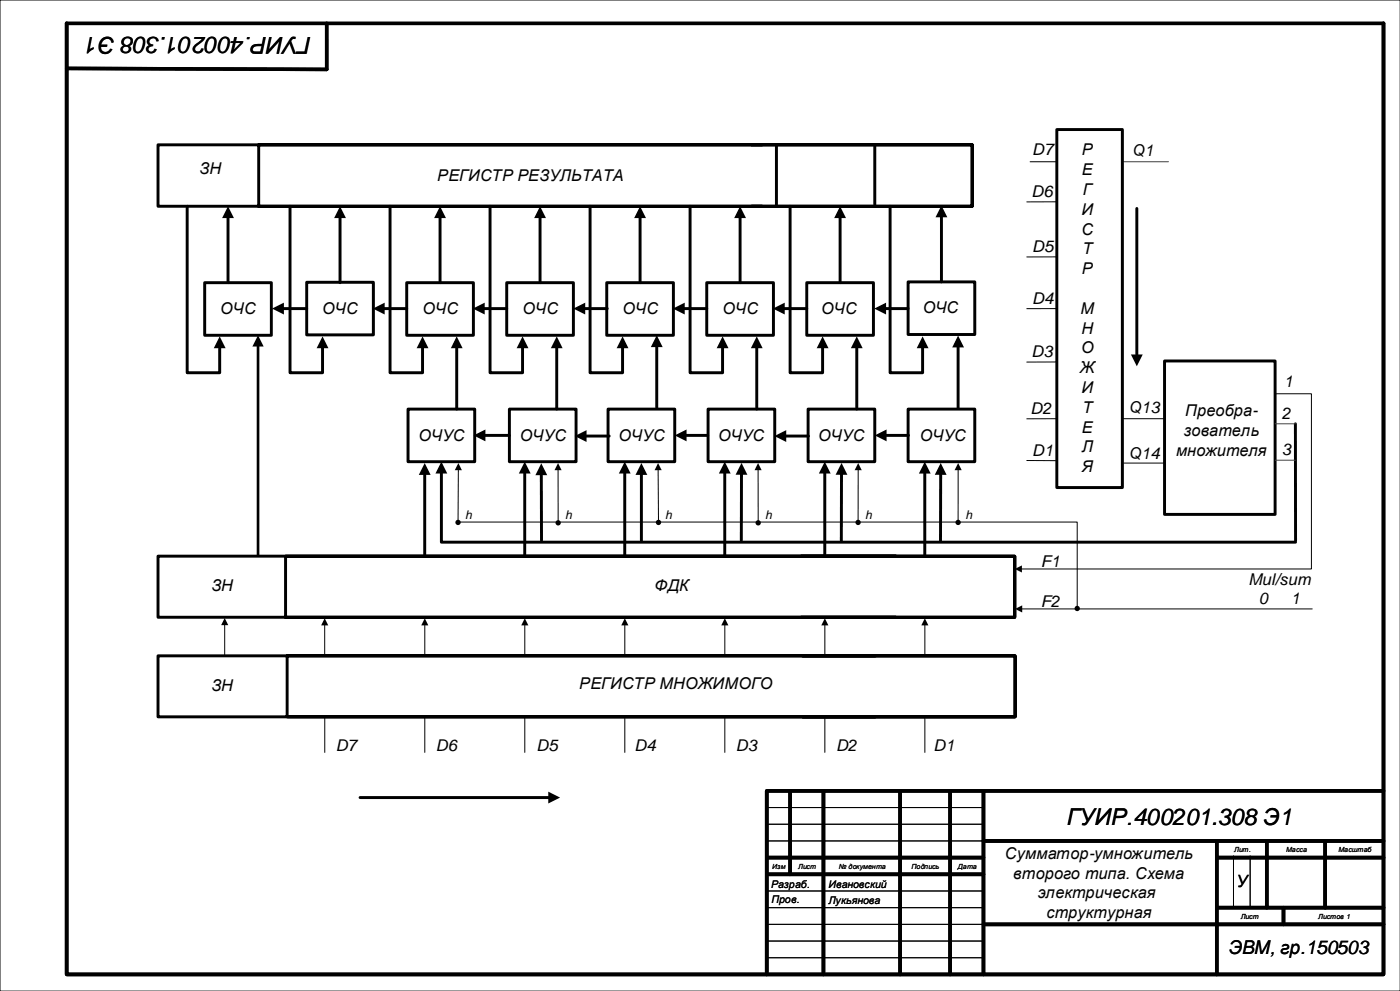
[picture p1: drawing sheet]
<svg xmlns="http://www.w3.org/2000/svg" width="420mm" height="297mm" viewBox="0 0 420 297" stroke-linecap="round" stroke-linejoin="round" font-family="sans-serif">
<g fill="none" stroke="#000" stroke-width=".3">
<path d="M420 0h-420v297h420M309 48.5h10.4M318.1 77h-10.1M318.1 92.5h-10.1M230 242h65M230 247h65M230 252h65M370 256.5v15.5M375 256.5v15.5M230 267h65M230 272h65M230 277h65.1"/>
<path d="M230 282h65M230 287h65"/>
</g>
<g fill="none" stroke="#000" stroke-width="1.1">
<path d="M20 7h395v285h-395zM98 7v13.8l-78-.3M237 237v25M247 237v55M270 237v55M285 237v55M295 237v55M415 237h-185v55M230 257h65M295 252h120M365 252v40M365 257h50"/>
<path d="M380 252v20M397.5 252v20M230 262h65M295 277h120M365 272h50M385 272v5"/>
</g>
<path d="M47.4 43.4h181.2h-151v18.4h151h-181.2z" fill-rule="evenodd" fill="#fff"/>
<path d="M47.4 43.4h181.2h-151v18.4h151h-181.2z" fill="none" stroke="#000" stroke-width=".88"/>
<path d="M225.4 43.4h66.2v18.4h-66.2h66.2v-18.4z" fill-rule="evenodd" fill="#fff"/>
<path d="M225.4 43.4h66.2v18.4h-66.2h66.2v-18.4z" fill="none" stroke="#000" stroke-width=".88"/>
<path d="M240.8 196.5h63.7v18.3h-63.7h63.7v-18.3z" fill-rule="evenodd" fill="#fff"/>
<path d="M240.8 196.5h63.7v18.3h-63.7h63.7v-18.3z" fill="none" stroke="#000" stroke-width=".88"/>
<path d="M47.4 166.7h221.3h-183v18.3h183h-221.3z" fill-rule="evenodd" fill="#fff"/>
<path d="M47.4 166.7h221.3h-183v18.3h183h-221.3z" fill="none" stroke="#000" stroke-width=".88"/>
<path d="M240.3 166.7h64.1v18.3h-64.1h64.1v-18.3z" fill-rule="evenodd" fill="#fff"/>
<path d="M240.3 166.7h64.1v18.3h-64.1h64.1v-18.3z" fill="none" stroke="#000" stroke-width=".88"/>
<path d="M349.3 108.2h33.2v45.9h-33.2z" fill-rule="evenodd" fill="#fff"/>
<path d="M349.3 108.2h33.2v45.9h-33.2z" fill="none" stroke="#000" stroke-width=".88"/>
<path d="M382.5 118h10.9v52.5h-87.1M328.5 125.5h20.8M328.5 138.8h20.8M306.4 182.5h87.2" fill="none" stroke="#000" stroke-width=".3"/>
<path d="M304.4 170.5l2.1-1.1v2.2zM304.5 182.5l2.1-1.1v2.1z" fill="#000"/>
<path d="M47.4 196.5h215.2h-176.5v18.3h176.5h-215.2z" fill-rule="evenodd" fill="#fff"/>
<path d="M341 62.5v44.2M388.6 127v35M127.4 141.9v24.5M132.4 141.5v21h256.2M162.4 142v20M192.4 141.9v20.1M222.4 141.8v20.2M47.4 196.5h215.2h-176.5v18.3h176.5h-215.2z" fill="none" stroke="#000" stroke-width=".88"/>
<g fill="#000">
<path d="M77.4 100.5l1.7 3.3h-3.4zM339.2 106.2h3.6l-1.8 3.6zM127.4 138.8l1.8 3.5h-3.6zM132.4 138.4l1.8 3.5h-3.6zM137.5 138.8l1 2.1h-2.1zM162.4 138.8l1.7 3.6h-3.5zM167.4 138.8l1.1 2.1h-2.2zM192.4 138.8l1.8 3.5h-3.6zM197.4 138.8l1.1 2.1h-2.2zM222.4 138.7l1.8 3.6h-3.6zM227.4 138.8l1.1 2.1h-2.2zM287.4 138.8l1.1 2.1h-2.2z"/>
<path d="M97.4 185.3l1.1 2.1h-2.2zM127.4 185.3l1.1 2.1h-2.1zM157.4 185.3l1.1 2.1h-2.1zM187.4 185.3l1.1 2.1h-2.1zM247.4 185.3l1.1 2.1h-2.1zM277.4 185.3l1.1 2.1h-2.1z"/>
<circle cx="137.4" cy="156.6" r=".8"/>
<circle cx="167.4" cy="156.7" r=".8"/>
<circle cx="197.5" cy="156.6" r=".8"/>
<circle cx="227.4" cy="156.7" r=".8"/>
<circle cx="287.4" cy="156.6" r=".8"/>
<circle cx="323.1" cy="182.3" r=".8"/>
</g>
<path d="M336.7 48.5h13.8" fill="none" stroke="#404040" stroke-width=".3"/>
<path d="M77.4 103.4v63" fill="none" stroke="#000" stroke-width=".79"/>
<g fill="none" stroke="#000" stroke-width=".3">
<path d="M137.4 156.4h185.7v25.9M137.5 140.6l-.1 16M167.4 140.6v16.1M197.4 140.6l.1 16M227.4 140.6v16.1M287.4 140.6v16M97.4 187.1v9.4M127.4 187.1v9.4M157.4 187.1v9.4M187.4 187.1v9.4M247.4 187.1v9.4M277.4 187.1v9.4"/>
<path d="M97.4 214.8v10.7M157.4 214.8v10.7M187.4 214.8v10.7M217.4 214.8v10.7M247.4 214.8v10.7M277.4 214.8v10.7"/>
</g>
<path d="M92 84.6h20v15.8h-20z" fill-rule="evenodd" fill="#fff"/>
<path d="M92 84.6h20v15.8h-20zM252.4 141.8v20.2" fill="none" stroke="#000" stroke-width=".88"/>
<path d="M257.4 140.6v16M67.4 187.1v9.4M217.4 187.1v9.4M127.4 214.8v10.7" fill="none" stroke="#000" stroke-width=".3"/>
<g fill="#000">
<path d="M252.4 138.7l1.8 3.6h-3.6zM257.4 138.8l1.1 2.1h-2.1zM67.4 185.2l1.1 2.1h-2.2zM217.4 185.3l1.1 2.1h-2.1z"/>
<circle cx="257.4" cy="156.6" r=".8"/>
</g>
<path d="M122.4 122.6h20v15.8h-20z" fill-rule="evenodd" fill="#fff"/>
<path d="M122.4 122.6h20v15.8h-20z" fill="none" stroke="#000" stroke-width=".88"/>
<path d="M152.8 122.6h20v15.8h-20z" fill-rule="evenodd" fill="#fff"/>
<path d="M152.8 122.6h20v15.8h-20z" fill="none" stroke="#000" stroke-width=".88"/>
<path d="M182.4 122.6h20v15.8h-20z" fill-rule="evenodd" fill="#fff"/>
<path d="M182.4 122.6h20v15.8h-20z" fill="none" stroke="#000" stroke-width=".88"/>
<path d="M212.4 122.6h20v15.8h-20z" fill-rule="evenodd" fill="#fff"/>
<path d="M212.4 122.6h20v15.8h-20z" fill="none" stroke="#000" stroke-width=".88"/>
<path d="M242.4 122.6h20v15.8h-20z" fill-rule="evenodd" fill="#fff"/>
<path d="M242.4 122.6h20v15.8h-20z" fill="none" stroke="#000" stroke-width=".88"/>
<path d="M272.4 122.6h20v15.8h-20z" fill-rule="evenodd" fill="#fff"/>
<path d="M272.4 122.6h20v15.8h-20z" fill="none" stroke="#000" stroke-width=".88"/>
<path d="M122 84.7h20v15.8h-20z" fill-rule="evenodd" fill="#fff"/>
<path d="M122 84.7h20v15.8h-20z" fill="none" stroke="#000" stroke-width=".88"/>
<path d="M152 84.7h20v15.8h-20z" fill-rule="evenodd" fill="#fff"/>
<path d="M152 84.7h20v15.8h-20z" fill="none" stroke="#000" stroke-width=".88"/>
<path d="M182 84.7h20v15.8h-20z" fill-rule="evenodd" fill="#fff"/>
<path d="M182 84.7h20v15.8h-20z" fill="none" stroke="#000" stroke-width=".88"/>
<path d="M212 84.7h20v15.8h-20z" fill-rule="evenodd" fill="#fff"/>
<path d="M212 84.7h20v15.8h-20z" fill="none" stroke="#000" stroke-width=".88"/>
<path d="M242 84.7h20v15.8h-20z" fill-rule="evenodd" fill="#fff"/>
<path d="M242 84.7h20v15.8h-20z" fill="none" stroke="#000" stroke-width=".88"/>
<path d="M61.4 84.7h20v15.8h-20z" fill-rule="evenodd" fill="#fff"/>
<g fill="none" stroke="#000" stroke-width=".88">
<path d="M68.4 64.9v19.8M102 64.9v19.8M132 64.9v19.8M162 64.9v19.8M192 64.9v19.8M222 64.9v19.8M252 64.9v19.8M61.4 84.7h20v15.8h-20zM137 103.9v18.7M167 103.9v18.7M197 103.6v18.7M227 103.9v18.7"/>
<path d="M257 103.9v18.7"/>
</g>
<path d="M68.4 61.8l1.8 3.6h-3.6zM102 61.8l1.8 3.6h-3.6zM132 61.8l1.8 3.6h-3.6zM162 61.8l1.8 3.6h-3.6zM192 61.8l1.8 3.6h-3.6zM222 61.8l1.8 3.6h-3.6zM252 61.8l1.8 3.6h-3.6zM137 100.8l1.8 3.5h-3.6zM167 100.8l1.8 3.5h-3.6zM197 100.5l1.8 3.5h-3.6zM227 100.8l1.8 3.5h-3.6zM257 100.8l1.8 3.5h-3.6z" fill="#000"/>
<path d="M317 38.8h19.7v107.3h-19.7z" fill-rule="evenodd" fill="#fff"/>
<path d="M317 38.8h19.7v107.3h-19.7zM232.9 43.4v18.4M262.4 43.4v18.4M282.2 141.8l-.1 20.2M108 239h56.9" fill="none" stroke="#000" stroke-width=".88"/>
<path d="M282.2 138.7l1.7 3.6h-3.5zM164.5 237.2l3.5 1.8-3.5 1.8z" fill="#000"/>
<path d="M317 60.5h-9M317 108.5h-9M308 138h9M317 125.5h-9" fill="none" stroke="#000" stroke-width=".3"/>
<path d="M272.4 84.5h20v15.7h-20z" fill-rule="evenodd" fill="#fff"/>
<g fill="none" stroke="#000" stroke-width=".88">
<path d="M56.1 61.8v49.9h9.8v-7.8M87 61.8v49.9h9.7v-7.8M117 61.8v49.9h9.7v-7.8M147 61.8v49.9h9.7v-7.8M177 61.8v49.9h9.7v-7.8M207 61.8v49.9h9.7v-7.8M237 61.8v49.9h9.7v-7.8M267 61.8v49.9h9.7v-7.8M282.4 64.7v19.8M84.7 92.5h7.3M114.9 92.5h7.1M144.9 92.5h7.1"/>
<path d="M175.1 92.5h7M204.9 92.5h7.1M234.9 92.5h7.1M265.3 92.5h7.1M272.4 84.5h20v15.7h-20zM287.4 103.7v18.7M145.2 130.5h7.6M175.5 130.7h7.2M205.5 130.5h6.8M235.4 130.7h7.1M265.5 130.5h7M157.4 141.5v25.2"/>
<path d="M187.4 141.5v25.2M217.4 141.5v25.2M247.4 141.5v25.2M277.4 141.5v25.2"/>
</g>
<g fill="#000">
<path d="M282.4 61.6l1.8 3.5h-3.6zM81.6 92.5l3.6-1.8v3.5zM111.8 92.5l3.6-1.8v3.5zM141.8 92.5l3.6-1.8v3.5zM172 92.5l3.5-1.8v3.5zM201.8 92.5l3.6-1.8v3.5zM231.8 92.5l3.6-1.8v3.5zM262.2 92.5l3.6-1.8v3.5zM65.9 100.8l1.8 3.5h-3.6zM96.7 100.8l1.8 3.5h-3.5zM126.7 100.8l1.8 3.5h-3.5zM156.7 100.8l1.8 3.5h-3.5z"/>
<path d="M186.7 100.8l1.8 3.5h-3.5zM216.7 100.8l1.8 3.5h-3.5zM246.7 100.8l1.8 3.5h-3.5zM276.7 100.8l1.8 3.5h-3.5zM287.4 100.6l1.8 3.5h-3.6zM142.1 130.5l3.5-1.8v3.5zM172.4 130.7l3.5-1.8v3.5zM202.4 130.5l3.5-1.8v3.5zM232.3 130.7l3.5-1.8v3.5zM262.4 130.5l3.5-1.8v3.5zM157.4 138.4l1.8 3.5h-3.6zM187.4 138.4l1.8 3.5h-3.6z"/>
<path d="M217.4 138.4l1.8 3.5h-3.6zM247.4 138.4l1.8 3.5h-3.6zM277.4 138.4l1.8 3.5h-3.6z"/>
</g>
<path d="M382.5 127h6.1M382.5 137.9h6.1" fill="none" stroke="#404040" stroke-width=".3"/>
<g font-size="7">
<text x="93.3" y="11" transform="rotate(-180 93.3 11)">ГУИР.400201.308 Э1</text>
<text x="320" y="247.2">ГУИР.400201.308 Э1</text>
</g>
<text font-size="5.7" x="368.6" y="285.9">ЭВМ, гр.150503</text>
<text font-size="5.1" x="370.9" y="265.8">У</text>
<g font-size="4.9">
<text x="309.6" y="46.5">D7</text>
<text x="324.5" y="46.6">Р</text>
<text x="339.5" y="46.9">Q1</text>
<text x="59.9" y="52">ЗН</text>
<text x="324.5" y="52.5">Е</text>
<text x="131.2" y="54.2">РЕГИСТР РЕЗУЛЬТАТА</text>
<text x="309.4" y="59">D6</text>
<text x="324.8" y="58.4">Г</text>
<text x="324.4" y="64.4">И</text>
<text x="324.4" y="70.3">С</text>
<text x="309.6" y="75.5">D5</text>
<text x="324.7" y="76.2">Т</text>
<text x="324.5" y="82.2">Р</text>
<text x="66.1" y="94.1">ОЧС</text>
<text x="96.7" y="94.1">ОЧС</text>
<text x="126.7" y="94.1">ОЧС</text>
<text x="156.7" y="94.1">ОЧС</text>
<text x="186.7" y="94.1">ОЧС</text>
<text x="216.7" y="94.1">ОЧС</text>
<text x="246.4" y="94.1">ОЧС</text>
<text x="276.8" y="93.9">ОЧС</text>
<text x="309.6" y="91">D4</text>
<text x="324.1" y="94">М</text>
<text x="324.4" y="100">Н</text>
<text x="309.4" y="107">D3</text>
<text x="324.3" y="105.9">О</text>
<text x="323.9" y="111.8">Ж</text>
<text x="324.4" y="117.8">И</text>
<text x="385.1" y="115.9">1</text>
<text x="309.1" y="124">D2</text>
<text x="324.7" y="123.7">Т</text>
<text x="338.5" y="123.9">Q13</text>
<text x="355.5" y="124.7">Преобра-</text>
<text x="384.5" y="125.6">2</text>
<text x="324.5" y="129.6">Е</text>
<text x="355.1" y="130.6">зователь</text>
<text x="125.5" y="132.1">ОЧУС</text>
<text x="155.9" y="132.1">ОЧУС</text>
<text x="185.5" y="132.1">ОЧУС</text>
<text x="215.4" y="132.1">ОЧУС</text>
<text x="245.5" y="132.1">ОЧУС</text>
<text x="275.9" y="132.1">ОЧУС</text>
<text x="309.6" y="136.6">D1</text>
<text x="324.5" y="135.5">Л</text>
<text x="338.5" y="137.6">Q14</text>
<text x="352.8" y="136.6">множителя</text>
<text x="384.5" y="136.2">3</text>
<text x="324.5" y="141.5">Я</text>
<text x="312.2" y="170">F1</text>
<text x="63.4" y="177.1">ЗН</text>
<text x="196.4" y="177.1">ФДК</text>
<text x="374.5" y="175.2">Mul/sum</text>
<text x="312.2" y="182">F2</text>
<text x="377.6" y="181.1">0</text>
<text x="387.2" y="181.1">1</text>
<text x="63.4" y="207.1">ЗН</text>
<text x="173.8" y="206.4">РЕГИСТР МНОЖИМОГО</text>
<text x="100.7" y="225.1">D7</text>
<text x="130.7" y="225.1">D6</text>
<text x="160.9" y="225.1">D5</text>
<text x="190.4" y="225.1">D4</text>
<text x="220.8" y="225.1">D3</text>
<text x="250.8" y="225.1">D2</text>
<text x="280" y="225.1">D1</text>
<text x="301.4" y="257.4">Сумматор-умножитель</text>
<text x="303.9" y="263.3">второго типа. Схема</text>
<text x="311.3" y="269.2">электрическая</text>
<text x="313.9" y="275.2">структурная</text>
</g>
<g font-size="3.6">
<text x="139.5" y="155.6">h</text>
<text x="169.5" y="155.7">h</text>
<text x="199.5" y="155.7">h</text>
<text x="229.5" y="155.6">h</text>
<text x="259.5" y="155.6">h</text>
<text x="289.6" y="155.7">h</text>
</g>
<g font-size="3.2">
<text x="231.3" y="266.1">Разраб.</text>
<text x="248.5" y="266">Ивановский</text>
<text x="231.4" y="270.7">Пров.</text>
<text x="248.5" y="271">Лукьянова</text>
</g>
<g font-size="2.1">
<text x="370.2" y="255.3">Лит.</text>
<text x="385.8" y="255.3">Масса</text>
<text x="401.5" y="255.3">Масштаб</text>
<text x="231.6" y="260.3">Изм</text>
<text x="239.4" y="260.3">Лист</text>
<text x="251.6" y="260.3">№ документа</text>
<text x="273.4" y="260.3">Подпись</text>
<text x="287.3" y="260.3">Дата</text>
<text x="372.2" y="275.3">Лист</text>
<text x="395.4" y="275.3">Листов 1</text>
</g>
</svg>
